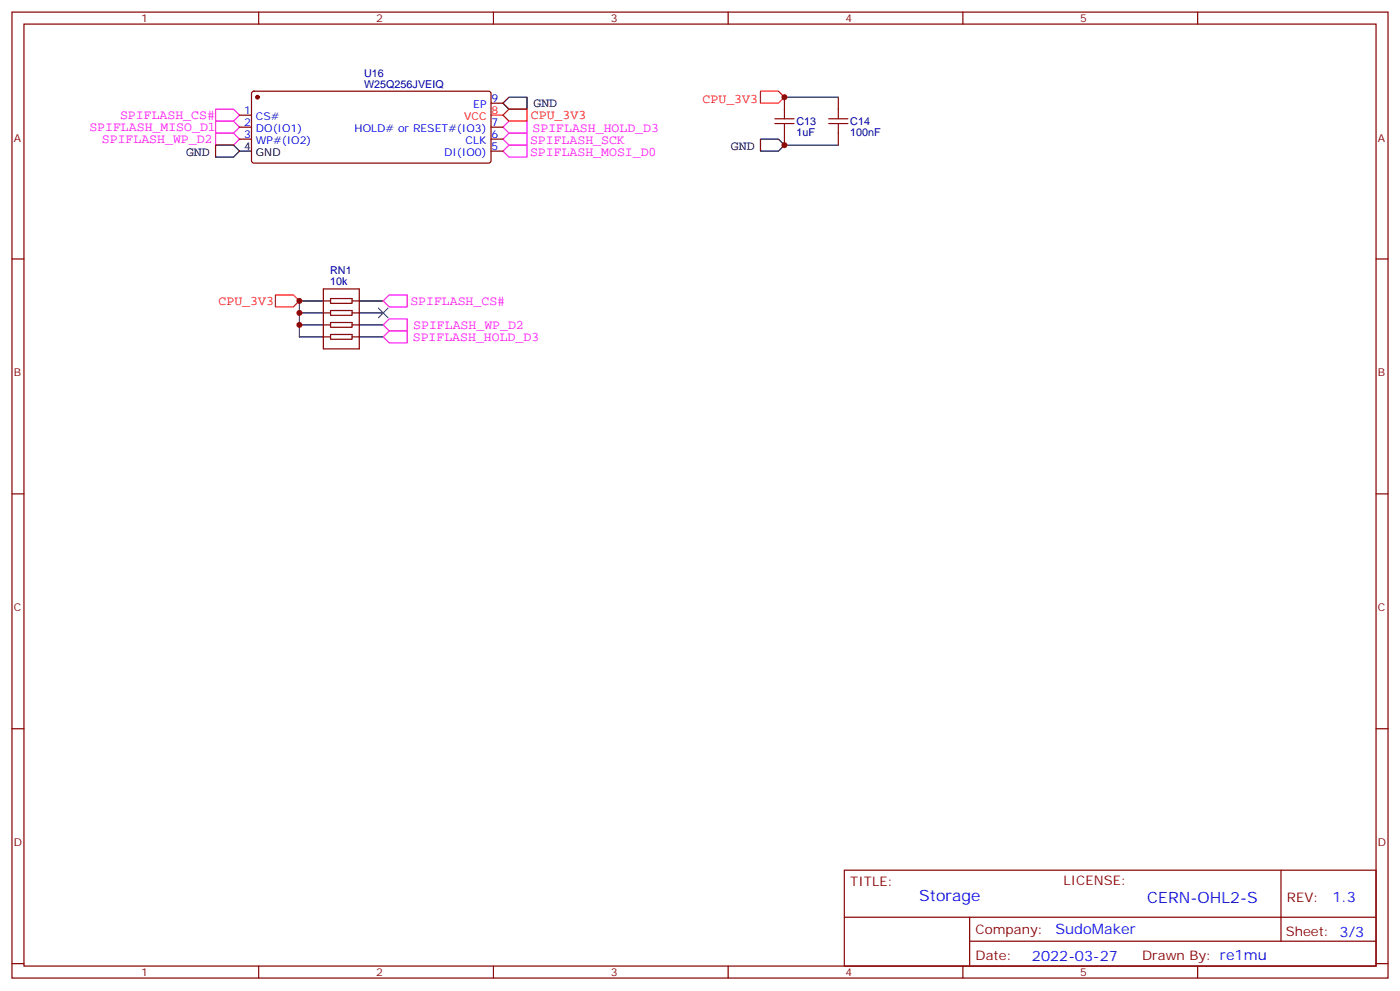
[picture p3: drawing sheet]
<svg xmlns="http://www.w3.org/2000/svg" width="412mm" height="292mm" viewBox="0 0 412 292" stroke-linecap="round" stroke-linejoin="round" font-family="sans-serif">
<g fill="none" stroke="#870000" stroke-width=".35">
<path d="M3.5 3.6h405.4v284.3h-405.4zM7.1 7.1h398.2v277.3h-398.2zM76.2 3.6v3.5M145.3 3.6v3.5M214.5 3.6v3.5M283.6 3.6v3.5M352.8 3.6v3.5M70.6 33.9h3.5M70.6 37.4h3.5M74.3 27.1l.5-.3 69.4 .1 .4 .7v20l-.7 .4-69.4-.1-.4-.6v-19.7zM144.6 37.4h3.6M144.6 30.4h3.6"/>
<path d="M231.1 28.6v3.5M231.1 39.2v3.5M246.9 28.6v3.5M246.9 39.2v3.5M70.6 41h3.5M144.6 41h3.6M144.6 44.5h3.6M3.5 76.2h3.6M405.3 76.2h3.6M95.2 99.2h2.2M95.2 85.1h10.6v17.6h-10.6zM95.2 88.6h2.2"/>
<path d="M95.2 95.6h2.2M95.2 92.1h2.2M97.4 87.9h6.3v1.4h-6.3zM97.4 91.4h6.3v1.4h-6.3zM97.4 94.9h6.3v1.4h-6.3zM97.4 98.5h6.3v1.4h-6.3zM103.7 99.2h2.1M103.7 88.6h2.1M103.7 95.6h2.1M103.7 92.1h2.1M3.5 145.4h3.6M405.3 145.4h3.6"/>
<path d="M3.5 214.5h3.6M405.3 214.5h3.6M248.7 256.2h156.6v28.2h-156.6zM377.3 256.2v20.9M248.7 270h156.5M285.6 277.1h119.6M285.6 270v14.1M3.5 283.7h3.6M76.2 284.4v3.5M145.3 284.4v3.5M214.5 284.4v3.5M283.6 284.4v3.5"/>
<path d="M352.8 284.4v3.5M405.3 283.7h3.6"/>
</g>
<path d="M111.5 90.7l2.8 2.8M114.3 90.7l-2.8 2.8" fill="none" stroke="#3c3" stroke-width=".35"/>
<path d="M231.1 28.6h15.8M231.1 42.7h15.8M88.2 88.6v10.6" fill="none" stroke="#008700" stroke-width=".35"/>
<path d="M144.6 33.9h3.6M148.2 33.9l1.7-1.8h5.3v3.6h-5.3zM224 26.8h5.3l1.8 1.8-1.8 1.8h-5.3zM81.1 86.8h5.3l1.8 1.8-1.8 1.7h-5.3z" fill="none" stroke="#f00" stroke-width=".35"/>
<path d="M148.2 30.4l1.7-1.8h5.3v3.5h-5.3zM63.5 42.7h5.3l1.8 1.8-1.8 1.7h-5.3zM70.6 44.5h3.5M224 41h5.3l1.8 1.7-1.8 1.8h-5.3zM88.2 88.6h7M88.2 92.1h7M88.2 95.6h7M88.2 99.2h7M105.8 88.6h7.1M105.8 92.1h7.1M105.8 95.6h7.1M105.8 99.2h7.1" fill="none" stroke="#000" stroke-width=".35"/>
<path d="M63.5 39.2h5.3l1.8 1.8-1.8 1.7h-5.3zM63.5 35.7h5.3l1.8 1.7-1.8 1.8h-5.3zM63.5 32.1h5.3l1.8 1.8-1.8 1.8h-5.3zM148.2 37.4l1.7-1.7h5.3v3.5h-5.3zM148.2 41l1.7-1.8h5.3v3.5h-5.3zM148.2 44.5l1.7-1.8h5.3v3.5h-5.3zM112.9 95.6l1.8-1.7h5.2v3.5h-5.2zM112.9 88.6l1.8-1.8h5.2v3.5h-5.2zM112.9 99.2l1.8-1.8h5.2v3.5h-5.2z" fill="none" stroke="#f0f" stroke-width=".35"/>
<path d="M228.2 36.4h5.7M228.2 35h5.7M231.1 32.1v2.9M231.1 36.4v2.8M244.1 36.4h5.7M244.1 35h5.7M246.9 32.1v2.9M246.9 36.4v2.8" fill="none" stroke="#a10000" stroke-width=".35"/>
<circle cx="75.8" cy="28.6" r=".53" fill="#870000" stroke="#870000" stroke-width=".35"/>
<g fill="#c00">
<circle cx="88.2" cy="88.6" r=".88"/>
<circle cx="88.2" cy="92.1" r=".88"/>
<circle cx="88.2" cy="95.6" r=".88"/>
<circle cx="231.1" cy="28.6" r=".88"/>
<circle cx="231.1" cy="42.7" r=".88"/>
</g>
<g font-size="4.6" fill="#00f">
<text x="270.8" y="265.2">Storage</text>
<text x="338" y="265.7">CERN-OHL2-S</text>
</g>
<g font-size="4.2" fill="#00f">
<text x="392.5" y="265.4">1.3</text>
<text x="310.9" y="275">SudoMaker</text>
<text x="304" y="282.8">2022-03-27</text>
</g>
<g font-size="3.9" fill="#f0f">
<text x="35.4" y="35.1">SPIFLASH_CS#</text>
<text x="26.3" y="38.6">SPIFLASH_MISO_D1</text>
<text x="156.9" y="38.7">SPIFLASH_HOLD_D3</text>
<text x="30" y="42.2">SPIFLASH_WP_D2</text>
<text x="156.1" y="42.3">SPIFLASH_SCK</text>
<text x="156.1" y="45.9">SPIFLASH_MOSI_D0</text>
<text x="120.9" y="89.9">SPIFLASH_CS#</text>
<text x="121.6" y="100.4">SPIFLASH_HOLD_D3</text>
<text x="121.7" y="97">SPIFLASH_WP_D2</text>
</g>
<g font-size="3.9" fill="#f00">
<text x="156.4" y="34.9">CPU_3V3</text>
<text x="207" y="30.2">CPU_3V3</text>
<text x="64.4" y="89.9">CPU_3V3</text>
</g>
<g font-size="3.9">
<text x="157.1" y="31.5">GND</text>
<text x="54.8" y="45.9">GND</text>
<text x="215.3" y="44.2">GND</text>
</g>
<g font-size="3.9" fill="#800">
<text x="250.5" y="260.7">TITLE:</text>
<text x="379.1" y="265.4">REV:</text>
<text x="287.4" y="274.9">Company:</text>
<text x="378.7" y="275.6">Sheet: 3/3</text>
<text x="287.4" y="282.6">Date:</text>
<text x="336.4" y="282.7">Drawn By: re1mu</text>
</g>
<text font-size="3.9" fill="#900" x="313.3" y="260.4">LICENSE:</text>
<g font-size="3.2" fill="#800">
<text x="41.6" y="6.6">1</text>
<text x="110.8" y="6.6">2</text>
<text x="179.9" y="6.6">3</text>
<text x="249.1" y="6.6">4</text>
<text x="318.2" y="6.6">5</text>
<text x="4.1" y="41.7">A</text>
<text x="405.9" y="41.7">A</text>
<text x="4.1" y="110.8">B</text>
<text x="405.9" y="110.8">B</text>
<text x="4.1" y="180">C</text>
<text x="405.9" y="180">C</text>
<text x="4.1" y="249.1">D</text>
<text x="405.9" y="249.1">D</text>
<text x="41.6" y="287.4">1</text>
<text x="110.8" y="287.4">2</text>
<text x="179.9" y="287.4">3</text>
<text x="249.1" y="287.4">4</text>
<text x="318.2" y="287.4">5</text>
</g>
<g font-size="3.2" fill="#000080">
<text x="107.3" y="22.5">U16</text>
<text x="107.3" y="25.8">W25Q256JVEIQ</text>
<text x="234.6" y="39.9">1uF</text>
<text x="234.6" y="36.7">C13</text>
<text x="250.5" y="39.9">100nF</text>
<text x="250.5" y="36.7">C14</text>
<text x="97.2" y="84">10k</text>
<text x="97.2" y="80.8">RN1</text>
</g>
<g font-size="3.2" fill="#00f">
<text x="71.9" y="33.5">1</text>
<text x="75.4" y="35.3">CS#</text>
<text x="139.4" y="31.8">EP</text>
<text x="144.8" y="30">9</text>
<text x="71.9" y="37.1">2</text>
<text x="71.9" y="40.6">3</text>
<text x="75.4" y="38.8">DO(IO1)</text>
<text x="104.5" y="38.8">HOLD# or RESET#(IO3)</text>
<text x="144.8" y="40.6">6</text>
<text x="144.8" y="37.1">7</text>
<text x="75.4" y="42.4">WP#(IO2)</text>
<text x="130.8" y="45.9">DI(IO0)</text>
<text x="137.2" y="42.4">CLK</text>
<text x="144.8" y="44.1">5</text>
</g>
<g font-size="3.2" fill="#f00">
<text x="136.7" y="35.3">VCC</text>
<text x="144.8" y="33.5">8</text>
</g>
<g font-size="3.2">
<text x="71.9" y="44.1">4</text>
<text x="75.4" y="45.9">GND</text>
</g>
</svg>
